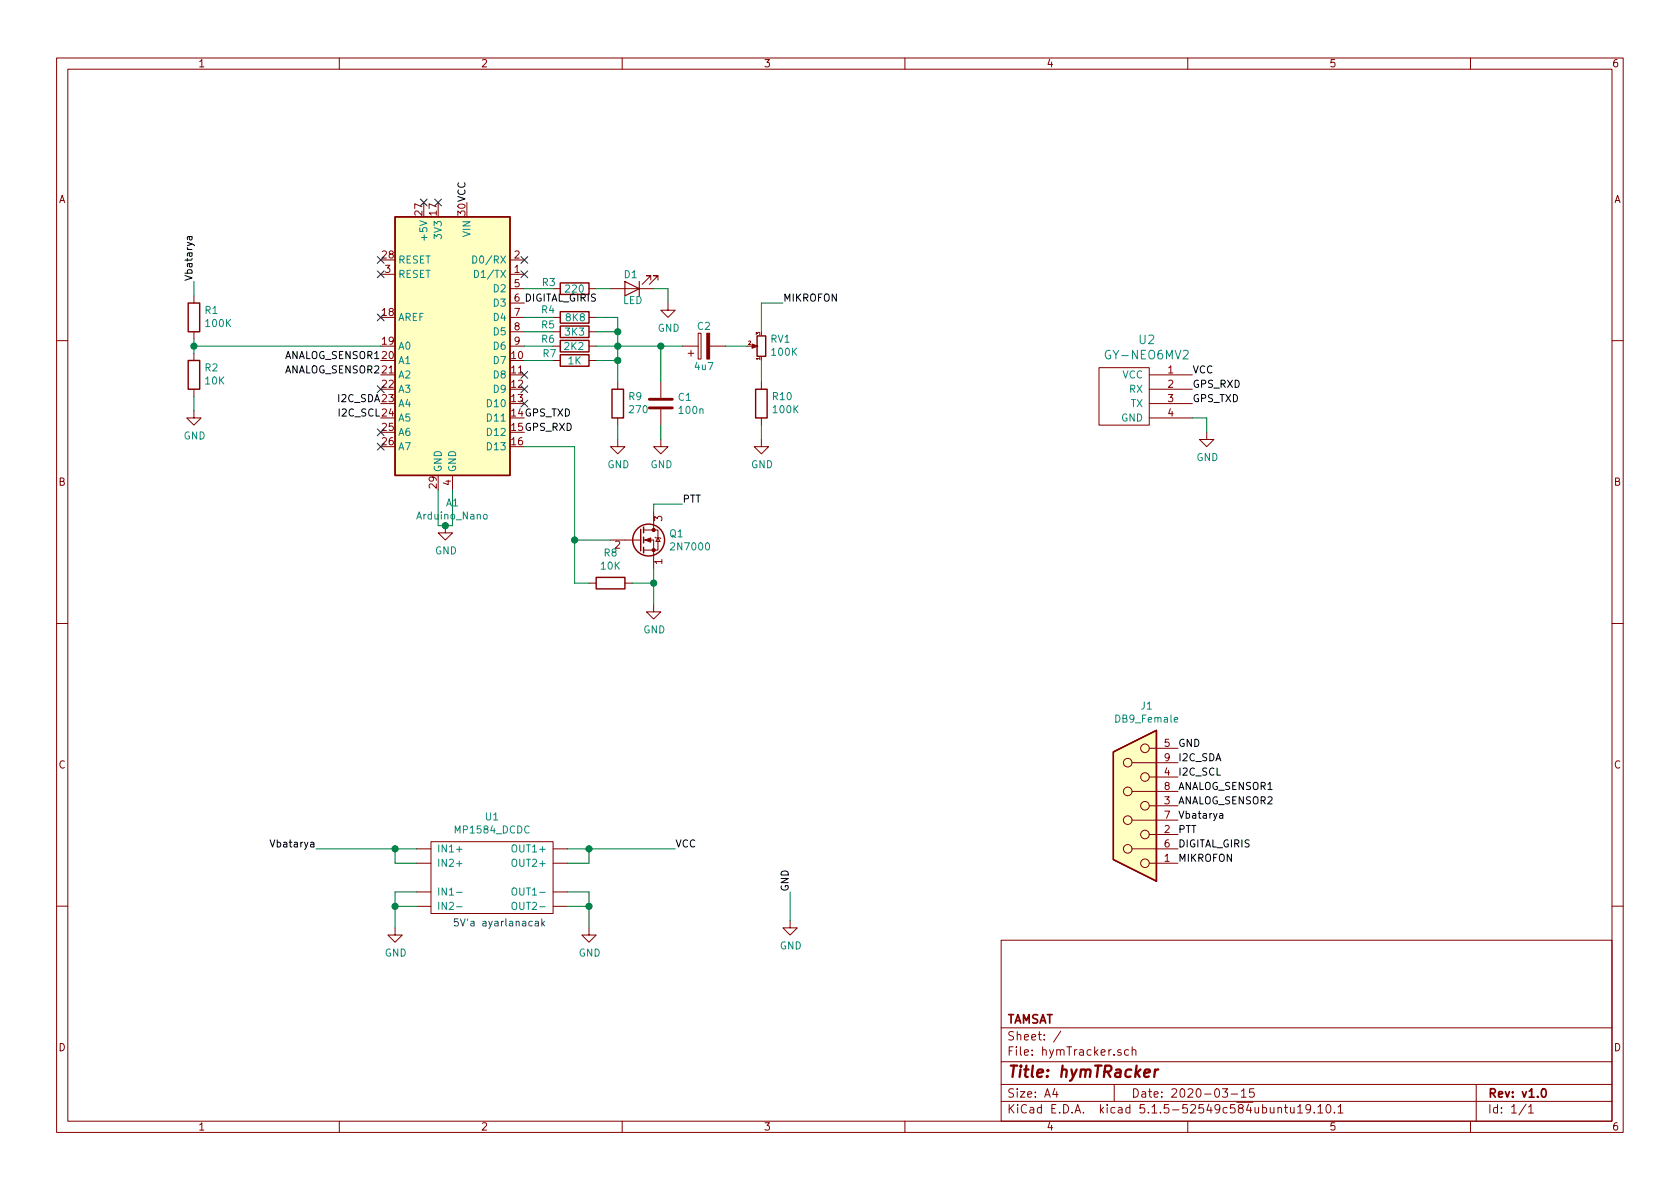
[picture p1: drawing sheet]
EESchema Schematic File Version 4
EELAYER 30 0
EELAYER END
$Descr A4 11693 8268
encoding utf-8
Sheet 1 1
Title "hymTRacker"
Date "2020-03-15"
Rev "v1.0"
Comp "TAMSAT"
Comment1 ""
Comment2 ""
Comment3 ""
Comment4 ""
$EndDescr
$Comp
L MCU_Module:Arduino_Nano_v3.x A1
U 1 1
P 3150 2400
F 0 "A1" H 3150 1311 50  0000 C CNN
F 1 "Arduino_Nano" H 3150 1220 50  0000 C CNN
F 2 "Module:Arduino_Nano" H 3300 1450 50  0001 L CNN
F 3 "http://www.mouser.com/pdfdocs/Gravitech_Arduino_Nano3_0.pdf" H 3150 1400 50  0001 C CNN
	1    3150 2400
	-1   0    0    -1  
$EndComp
$Comp
L Device:R R4
U 1 1
P 4000 2200
F 0 "R4" V 3945 2015 50  0000 C CNN
F 1 "8K8" V 4000 2205 50  0000 C CNN
F 2 "" V 3930 2200 50  0001 C CNN
F 3 "~" H 4000 2200 50  0001 C CNN
	1    4000 2200
	0    1    1    0   
$EndComp
$Comp
L Device:R R5
U 1 1
P 4000 2300
F 0 "R5" V 3950 2115 50  0000 C CNN
F 1 "3K3" V 4000 2300 50  0000 C CNN
F 2 "" V 3930 2300 50  0001 C CNN
F 3 "~" H 4000 2300 50  0001 C CNN
	1    4000 2300
	0    1    1    0   
$EndComp
$Comp
L Device:R R6
U 1 1
P 4000 2400
F 0 "R6" V 3950 2215 50  0000 C CNN
F 1 "2K2" V 4000 2395 50  0000 C CNN
F 2 "" V 3930 2400 50  0001 C CNN
F 3 "~" H 4000 2400 50  0001 C CNN
	1    4000 2400
	0    1    1    0   
$EndComp
Wire Wire Line
	3650 2200 3850 2200
Wire Wire Line
	3650 2300 3850 2300
Wire Wire Line
	3650 2400 3850 2400
Wire Wire Line
	3650 2500 3850 2500
$Comp
L Device:R R9
U 1 1
P 4300 2800
F 0 "R9" H 4230 2754 50  0000 R CNN
F 1 "270" H 4230 2845 50  0000 R CNN
F 2 "" V 4230 2800 50  0001 C CNN
F 3 "~" H 4300 2800 50  0001 C CNN
	1    4300 2800
	-1   0    0    1   
$EndComp
$Comp
L power:GND #PWR05
U 1 1
P 4300 3050
F 0 "#PWR05" H 4300 2800 50  0001 C CNN
F 1 "GND" H 4305 2877 50  0000 C CNN
F 2 "" H 4300 3050 50  0001 C CNN
F 3 "" H 4300 3050 50  0001 C CNN
	1    4300 3050
	1    0    0    -1  
$EndComp
Wire Wire Line
	4150 2200 4300 2200
Wire Wire Line
	4300 2200 4300 2300
Wire Wire Line
	4150 2300 4300 2300
Connection ~ 4300 2300
Wire Wire Line
	4300 2300 4300 2400
Wire Wire Line
	4150 2400 4300 2400
Connection ~ 4300 2400
Wire Wire Line
	4300 2400 4300 2500
Wire Wire Line
	4150 2500 4300 2500
Connection ~ 4300 2500
Wire Wire Line
	4300 2500 4300 2650
Wire Wire Line
	4300 2950 4300 3050
$Comp
L Device:R R3
U 1 1
P 4000 2000
F 0 "R3" V 4040 2180 50  0000 C CNN
F 1 "220" V 3995 2000 50  0000 C CNN
F 2 "" V 3930 2000 50  0001 C CNN
F 3 "~" H 4000 2000 50  0001 C CNN
	1    4000 2000
	0    -1   -1   0   
$EndComp
Wire Wire Line
	3650 2000 3850 2000
$Comp
L Device:LED D1
U 1 1
P 4400 2000
F 0 "D1" H 4410 1905 50  0000 C CNN
F 1 "LED" H 4395 2085 50  0000 C CNN
F 2 "" H 4400 2000 50  0001 C CNN
F 3 "~" H 4400 2000 50  0001 C CNN
	1    4400 2000
	-1   0    0    1   
$EndComp
Wire Wire Line
	4150 2000 4250 2000
$Comp
L power:GND #PWR08
U 1 1
P 4650 2100
F 0 "#PWR08" H 4650 1850 50  0001 C CNN
F 1 "GND" H 4655 1927 50  0000 C CNN
F 2 "" H 4650 2100 50  0001 C CNN
F 3 "" H 4650 2100 50  0001 C CNN
	1    4650 2100
	1    0    0    -1  
$EndComp
Wire Wire Line
	4550 2000 4650 2000
Wire Wire Line
	4650 2000 4650 2100
$Comp
L Device:C C1
U 1 1
P 4600 2800
F 0 "C1" H 4715 2846 50  0000 L CNN
F 1 "100n" H 4715 2755 50  0000 L CNN
F 2 "" H 4638 2650 50  0001 C CNN
F 3 "~" H 4600 2800 50  0001 C CNN
	1    4600 2800
	1    0    0    -1  
$EndComp
$Comp
L power:GND #PWR07
U 1 1
P 4600 3050
F 0 "#PWR07" H 4600 2800 50  0001 C CNN
F 1 "GND" H 4605 2877 50  0000 C CNN
F 2 "" H 4600 3050 50  0001 C CNN
F 3 "" H 4600 3050 50  0001 C CNN
	1    4600 3050
	1    0    0    -1  
$EndComp
Wire Wire Line
	4600 2950 4600 3050
Wire Wire Line
	4600 2650 4600 2400
Wire Wire Line
	4600 2400 4300 2400
$Comp
L Device:CP C2
U 1 1
P 4900 2400
F 0 "C2" V 5035 2400 50  0000 C CNN
F 1 "4u7" V 4755 2400 50  0000 C CNN
F 2 "" H 4938 2250 50  0001 C CNN
F 3 "~" H 4900 2400 50  0001 C CNN
	1    4900 2400
	0    -1   -1   0   
$EndComp
Wire Wire Line
	4750 2400 4600 2400
Connection ~ 4600 2400
$Comp
L Device:R_POT_Small RV1
U 1 1
P 5300 2400
F 0 "RV1" H 5240 2354 50  0000 R CNN
F 1 "100K" H 5240 2445 50  0000 R CNN
F 2 "" H 5300 2400 50  0001 C CNN
F 3 "~" H 5300 2400 50  0001 C CNN
	1    5300 2400
	-1   0    0    1   
$EndComp
Wire Wire Line
	5050 2400 5200 2400
$Comp
L Device:R R10
U 1 1
P 5300 2800
F 0 "R10" H 5230 2754 50  0000 R CNN
F 1 "100K" H 5230 2845 50  0000 R CNN
F 2 "" V 5230 2800 50  0001 C CNN
F 3 "~" H 5300 2800 50  0001 C CNN
	1    5300 2800
	-1   0    0    1   
$EndComp
$Comp
L power:GND #PWR09
U 1 1
P 5300 3050
F 0 "#PWR09" H 5300 2800 50  0001 C CNN
F 1 "GND" H 5305 2877 50  0000 C CNN
F 2 "" H 5300 3050 50  0001 C CNN
F 3 "" H 5300 3050 50  0001 C CNN
	1    5300 3050
	1    0    0    -1  
$EndComp
Wire Wire Line
	5300 2950 5300 3050
Wire Wire Line
	5300 2500 5300 2650
Wire Wire Line
	5300 2100 5300 2300
$Comp
L Transistor_FET:2N7000 Q1
U 1 1
P 4450 3750
F 0 "Q1" H 4656 3796 50  0000 L CNN
F 1 "2N7000" H 4656 3705 50  0000 L CNN
F 2 "Package_TO_SOT_THT:TO-92_Inline" H 4650 3675 50  0001 L CIN
F 3 "https://www.fairchildsemi.com/datasheets/2N/2N7000.pdf" H 4450 3750 50  0001 L CNN
	1    4450 3750
	1    0    0    -1  
$EndComp
Wire Wire Line
	3650 3100 4000 3100
Wire Wire Line
	4000 3100 4000 3750
Wire Wire Line
	4000 3750 4250 3750
$Comp
L Device:R R8
U 1 1
P 4250 4050
F 0 "R8" V 4457 4050 50  0000 C CNN
F 1 "10K" V 4366 4050 50  0000 C CNN
F 2 "" V 4180 4050 50  0001 C CNN
F 3 "~" H 4250 4050 50  0001 C CNN
	1    4250 4050
	0    -1   -1   0   
$EndComp
$Comp
L power:GND #PWR06
U 1 1
P 4550 4200
F 0 "#PWR06" H 4550 3950 50  0001 C CNN
F 1 "GND" H 4555 4027 50  0000 C CNN
F 2 "" H 4550 4200 50  0001 C CNN
F 3 "" H 4550 4200 50  0001 C CNN
	1    4550 4200
	1    0    0    -1  
$EndComp
Wire Wire Line
	4550 3950 4550 4050
Wire Wire Line
	4400 4050 4550 4050
Connection ~ 4550 4050
Wire Wire Line
	4550 4050 4550 4200
Wire Wire Line
	4100 4050 4000 4050
Wire Wire Line
	4000 4050 4000 3750
Connection ~ 4000 3750
Wire Wire Line
	4550 3500 4550 3550
$Comp
L Device:R R7
U 1 1
P 4000 2500
F 0 "R7" V 3950 2325 50  0000 C CNN
F 1 "1K" V 4000 2500 50  0000 C CNN
F 2 "" V 3930 2500 50  0001 C CNN
F 3 "~" H 4000 2500 50  0001 C CNN
	1    4000 2500
	0    1    1    0   
$EndComp
$Comp
L Device:R R2
U 1 1
P 1350 2600
F 0 "R2" H 1280 2554 50  0000 R CNN
F 1 "10K" H 1280 2645 50  0000 R CNN
F 2 "" V 1280 2600 50  0001 C CNN
F 3 "~" H 1350 2600 50  0001 C CNN
	1    1350 2600
	-1   0    0    1   
$EndComp
$Comp
L Device:R R1
U 1 1
P 1350 2200
F 0 "R1" H 1280 2154 50  0000 R CNN
F 1 "100K" H 1280 2245 50  0000 R CNN
F 2 "" V 1280 2200 50  0001 C CNN
F 3 "~" H 1350 2200 50  0001 C CNN
	1    1350 2200
	-1   0    0    1   
$EndComp
$Comp
L power:GND #PWR01
U 1 1
P 1350 2850
F 0 "#PWR01" H 1350 2600 50  0001 C CNN
F 1 "GND" H 1355 2677 50  0000 C CNN
F 2 "" H 1350 2850 50  0001 C CNN
F 3 "" H 1350 2850 50  0001 C CNN
	1    1350 2850
	1    0    0    -1  
$EndComp
Wire Wire Line
	1350 2350 1350 2400
Wire Wire Line
	1350 2750 1350 2850
Connection ~ 1350 2400
Wire Wire Line
	1350 2400 1350 2450
Wire Wire Line
	1350 2400 2650 2400
Text Label 3650 2900 0    50   ~ 0
GPS_TXD
Text Label 3650 3000 0    50   ~ 0
GPS_RXD
NoConn ~ 3050 1400
NoConn ~ 2950 1400
$Comp
L power:GND #PWR03
U 1 1
P 3100 3650
F 0 "#PWR03" H 3100 3400 50  0001 C CNN
F 1 "GND" H 3105 3477 50  0000 C CNN
F 2 "" H 3100 3650 50  0001 C CNN
F 3 "" H 3100 3650 50  0001 C CNN
	1    3100 3650
	1    0    0    -1  
$EndComp
Wire Wire Line
	3150 3400 3150 3650
Wire Wire Line
	3150 3650 3100 3650
Wire Wire Line
	3050 3650 3100 3650
Connection ~ 3100 3650
Wire Wire Line
	3050 3400 3050 3650
$Comp
L Adem:GY-NEO6MV2 U2
U 1 1
P 7800 2750
F 0 "U2" H 7617 3147 60  0000 C CNN
F 1 "GY-NEO6MV2" H 7617 3041 60  0000 C CNN
F 2 "" H 7850 2700 60  0000 C CNN
F 3 "" H 7850 2700 60  0000 C CNN
	1    7800 2750
	-1   0    0    -1  
$EndComp
Text Label 3250 1400 1    50   ~ 0
VCC
Text Label 8300 2600 0    50   ~ 0
VCC
$Comp
L power:GND #PWR011
U 1 1
P 8400 3000
F 0 "#PWR011" H 8400 2750 50  0001 C CNN
F 1 "GND" H 8405 2827 50  0000 C CNN
F 2 "" H 8400 3000 50  0001 C CNN
F 3 "" H 8400 3000 50  0001 C CNN
	1    8400 3000
	1    0    0    -1  
$EndComp
Wire Wire Line
	8300 2900 8400 2900
Wire Wire Line
	8400 2900 8400 3000
Text Label 8300 2700 0    50   ~ 0
GPS_RXD
Text Label 8300 2800 0    50   ~ 0
GPS_TXD
$Comp
L mylibs:MP1584_DCDC U1
U 1 1
P 3450 6100
F 0 "U1" H 3425 6525 50  0000 C CNN
F 1 "MP1584_DCDC" H 3425 6434 50  0000 C CNN
F 2 "" H 3450 6100 50  0001 C CNN
F 3 "" H 3450 6100 50  0001 C CNN
	1    3450 6100
	1    0    0    -1  
$EndComp
Wire Wire Line
	2900 5900 2750 5900
Wire Wire Line
	2900 6000 2750 6000
Wire Wire Line
	2750 6000 2750 5900
Connection ~ 2750 5900
Wire Wire Line
	2750 5900 2200 5900
Wire Wire Line
	2900 6300 2750 6300
Wire Wire Line
	2900 6200 2750 6200
Wire Wire Line
	2750 6200 2750 6300
Connection ~ 2750 6300
Wire Wire Line
	3950 5900 4100 5900
Wire Wire Line
	3950 6000 4100 6000
Wire Wire Line
	4100 6000 4100 5900
Connection ~ 4100 5900
Wire Wire Line
	4100 5900 4700 5900
Wire Wire Line
	3950 6300 4100 6300
Wire Wire Line
	3950 6200 4100 6200
Wire Wire Line
	4100 6200 4100 6300
Connection ~ 4100 6300
$Comp
L power:GND #PWR02
U 1 1
P 2750 6450
F 0 "#PWR02" H 2750 6200 50  0001 C CNN
F 1 "GND" H 2755 6277 50  0000 C CNN
F 2 "" H 2750 6450 50  0001 C CNN
F 3 "" H 2750 6450 50  0001 C CNN
	1    2750 6450
	1    0    0    -1  
$EndComp
$Comp
L power:GND #PWR04
U 1 1
P 4100 6450
F 0 "#PWR04" H 4100 6200 50  0001 C CNN
F 1 "GND" H 4105 6277 50  0000 C CNN
F 2 "" H 4100 6450 50  0001 C CNN
F 3 "" H 4100 6450 50  0001 C CNN
	1    4100 6450
	1    0    0    -1  
$EndComp
Wire Wire Line
	4100 6450 4100 6300
Wire Wire Line
	2750 6450 2750 6300
Text Label 2200 5900 2    50   ~ 0
Vbatarya
Text Label 4700 5900 0    50   ~ 0
VCC
Text Notes 3150 6450 0    50   ~ 0
5V'a ayarlanacak
$Comp
L Connector:DB9_Female J1
U 1 1
P 7900 5600
F 0 "J1" H 7818 4908 50  0000 C CNN
F 1 "DB9_Female" H 7818 4999 50  0000 C CNN
F 2 "" H 7900 5600 50  0001 C CNN
F 3 " ~" H 7900 5600 50  0001 C CNN
	1    7900 5600
	-1   0    0    1   
$EndComp
Wire Wire Line
	4550 3500 4750 3500
Text Label 4750 3500 0    50   ~ 0
PTT
Wire Wire Line
	5300 2100 5450 2100
Text Label 5450 2100 0    50   ~ 0
MIKROFON
Wire Wire Line
	1350 2050 1350 1950
Text Label 1350 1950 1    50   ~ 0
Vbatarya
Text Label 2650 2500 2    50   ~ 0
ANALOG_SENSOR1
Text Label 2650 2600 2    50   ~ 0
ANALOG_SENSOR2
NoConn ~ 3650 1800
NoConn ~ 3650 1900
NoConn ~ 2650 2200
NoConn ~ 2650 1900
NoConn ~ 2650 1800
NoConn ~ 3650 2600
NoConn ~ 3650 2700
NoConn ~ 3650 2800
NoConn ~ 2650 2700
NoConn ~ 2650 3000
NoConn ~ 2650 3100
Text Label 2650 2800 2    50   ~ 0
I2C_SDA
Text Label 2650 2900 2    50   ~ 0
I2C_SCL
Wire Wire Line
	5500 6200 5500 6400
$Comp
L power:GND #PWR010
U 1 1
P 5500 6400
F 0 "#PWR010" H 5500 6150 50  0001 C CNN
F 1 "GND" H 5505 6227 50  0000 C CNN
F 2 "" H 5500 6400 50  0001 C CNN
F 3 "" H 5500 6400 50  0001 C CNN
	1    5500 6400
	1    0    0    -1  
$EndComp
Text Label 8200 6000 0    50   ~ 0
MIKROFON
Text Label 8200 5800 0    50   ~ 0
PTT
Text Label 8200 5300 0    50   ~ 0
I2C_SDA
Text Label 8200 5400 0    50   ~ 0
I2C_SCL
Text Label 8200 5500 0    50   ~ 0
ANALOG_SENSOR1
Text Label 8200 5600 0    50   ~ 0
ANALOG_SENSOR2
Text Label 8200 5700 0    50   ~ 0
Vbatarya
Text Label 3650 2100 0    50   ~ 0
DIGITAL_GIRIS
Text Label 8200 5900 0    50   ~ 0
DIGITAL_GIRIS
Text Label 5500 6200 1    50   ~ 0
GND
Text Label 8200 5200 0    50   ~ 0
GND
$EndSCHEMATC
